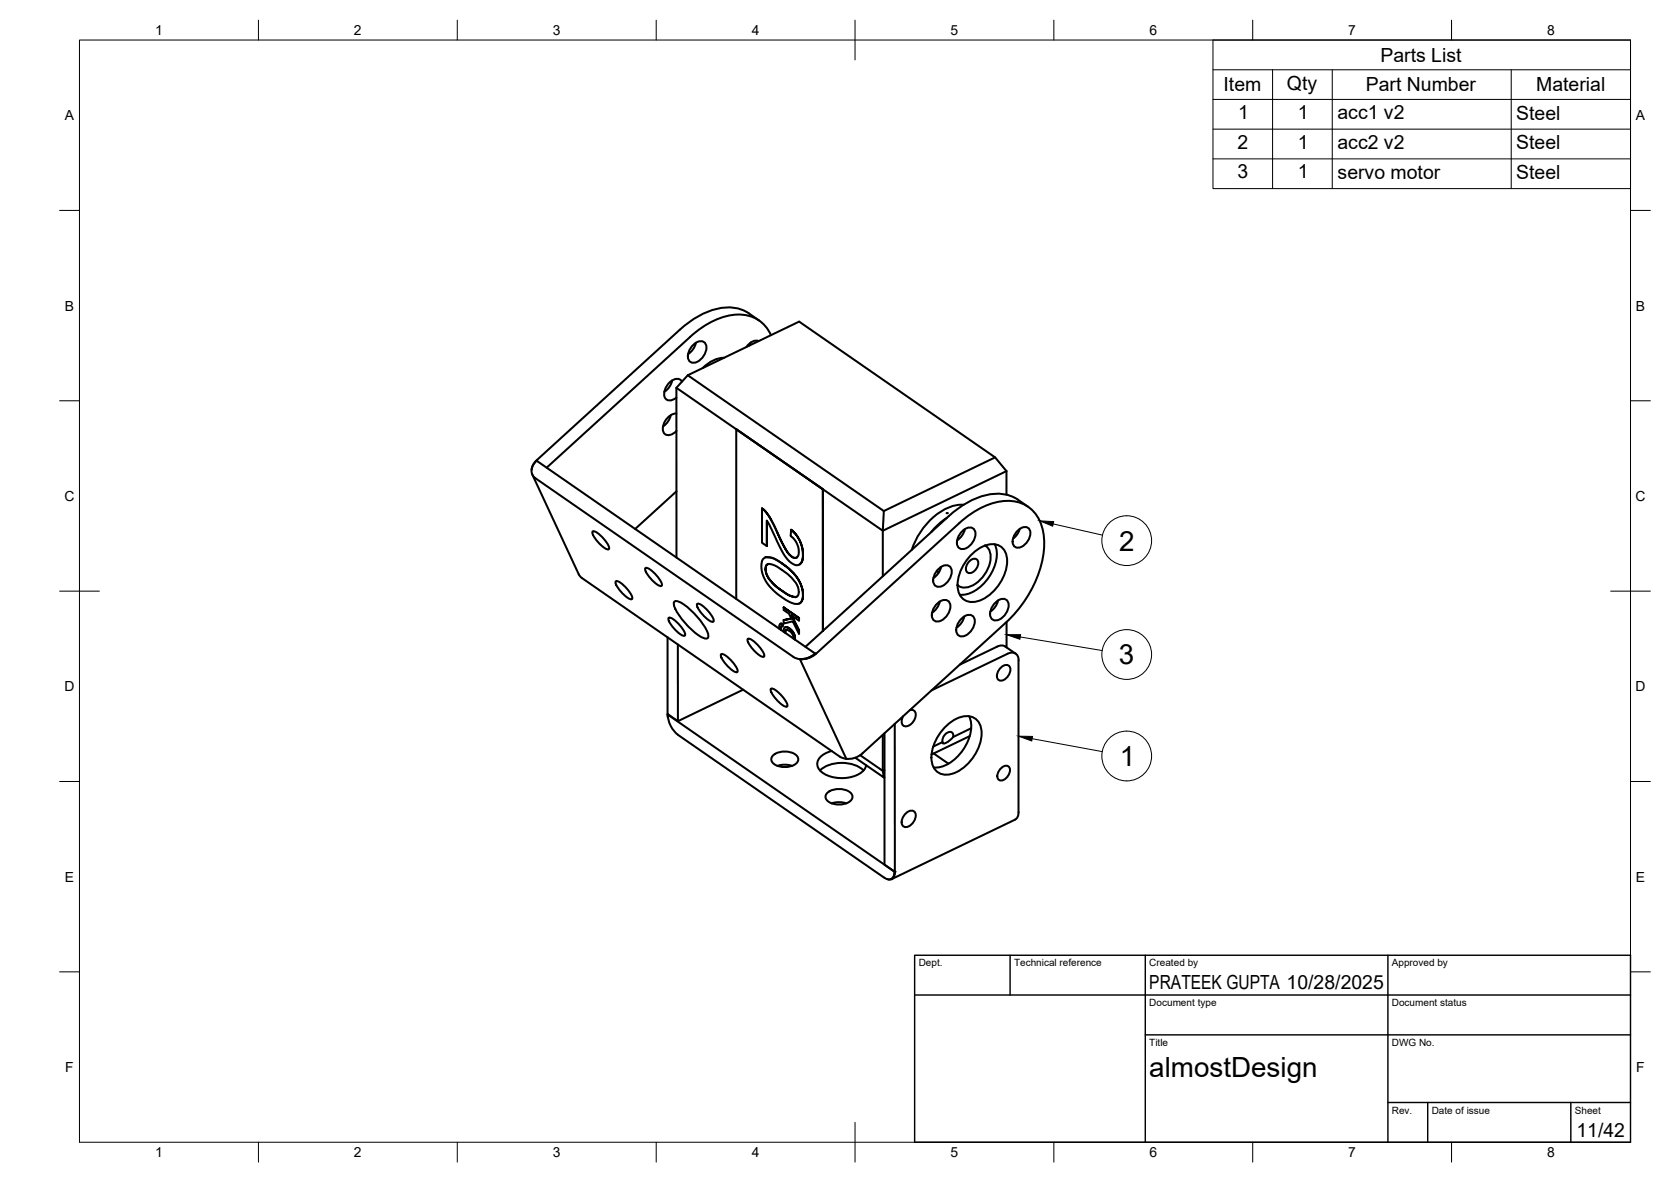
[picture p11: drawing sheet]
<svg xmlns="http://www.w3.org/2000/svg" width="420mm" height="297mm" viewBox="0 0 420 297" stroke-linecap="round" stroke-linejoin="round" font-family="sans-serif">
<!-- layer: Visible -->
<g fill="none" stroke="#000" stroke-width=".51">
<path d="M169 95.6l-.7 1.6-1.2 1.2M170.1 97.5l2.8-3.2 28-13.5 49.3 34.1 2.9 3.5M170.1 97.5l51.9 35.9v11.4M170.1 97.5v42.6M171.5 95.9a1.63 1.63 0 0 0-2.5-.3 4 4 0 0 0-1.9 4.2 1.57 1.57 0 0 0 2.5 .5l.5-.4M172.9 94.3l49.3 34.1-.2 5 31.1-15M174.3 86.7a2.03 2.03 0 0 1 3.1-.3 3.8 3.8 0 0 1-3.1 4.8 1.58 1.58 0 0 1-1.3-2.2l.5-1.2zM175 86.2l-.7 1.5-1.3 1.3M182 89.9a7.9 7.9 0 0 0-5.3 2.6M188.8 86.1l-.3 .7M190.7 85.7a2.73 2.73 0 0 0-3 1.5M190.9 80.5a11.9 11.9 0 0 0-6.9-3.2 18.4 18.4 0 0 0-13.1 5.6l-36 32.8-.9 1.1-.3 1.3"/>
<path d="M193.9 84.2a8.8 8.8 0 0 0-10.3-5 21.1 21.1 0 0 0-10.1 5.5l-36 32.8M133.9 119.3l11.6 25 .8 .9M134.9 115.8l70.1 48.4a4.7 4.7 0 0 1-5.5 .9l-64.9-44.9a2.73 2.73 0 0 1 .3-4.4zM168.7 104.4l-.7 1.5-1.3 1.3M170.1 103.9a3.8 3.8 0 0 0-3.2 4.8 1.77 1.77 0 0 0 2.7 0l.5-.4M250.2 114.9l-28 13.5M253.1 118.4v5.9M149.1 133.5a6.2 6.2 0 0 1 3.6 3.2 1.17 1.17 0 0 1 .3 1.4 6.2 6.2 0 0 1-3.6-3.2 1.17 1.17 0 0 1-.3-1.4zM170.1 123.5l-10.4 9.4M191.6 127.8l.9 .8zM191.6 127.8v8.6l1.2 .8v-6.3M192.5 128.6l1.3 2z"/>
<path d="M192.8 137.2v-6.4l3.8 7.7 1.2 1.9 .9 .9 1 .6 .8 .1 .6-.2M193.8 130.6l3.8 7.5zM197.6 138.1l1.5 1.8zM198.9 133.1l1.2 1.1 1 1.7-1.1-1.7zM198.9 133.1l-.1 1.6 1.2 1.2 .7 1.5 .2 1-.2 1.2a.9 .9 0 0 1-1.4 .4l-.2-.1M201.1 135.9l.6 1.5 .2 2-.2-1.7zM201.9 139.4l-.1 1.4-.7 1 .6-.9zM206.9 123l-21.8-15.1v42.6M238.1 130.2l-2.4 1.8-1.6 1.7M241.9 133.5a2.03 2.03 0 0 1 3.1-.3 3.8 3.8 0 0 1-3.1 4.8 1.58 1.58 0 0 1-1.2-2.2l.4-1.2zM242.1 133.3l.4 .2M242.3 126.8a12.5 12.5 0 0 0-9.7 5.3l-2.2 3.4-1.1 2.7"/>
<path d="M242.6 133l-.7 1.6-1.2 1.2M244.4 139.3a7.2 7.2 0 0 1 6.3-2.4 4.2 4.2 0 0 1 2.5 5.1 11.2 11.2 0 0 1-8.2 9.3 3.7 3.7 0 0 1-4.2-4.3 11.6 11.6 0 0 1 3.6-7.7zM247.9 137.2l-.2-.1a4.1 4.1 0 0 1 1 5.1 7.9 7.9 0 0 1-6.2 5.5l-1.2-.3-.5-.3M250.1 136.8a8.7 8.7 0 0 1-1.5 8.3 8.7 8.7 0 0 1-7.3 4.4M255.9 133.4a1.97 1.97 0 0 1 2.9-.5 3.6 3.6 0 0 1-3.1 4.7 1.77 1.77 0 0 1-.9-2.6zM255.9 125.6l2.6 1.8M255.9 125.6a10.8 10.8 0 0 0-10.7-.3 23.5 23.5 0 0 0-6.6 4.4l-36.1 32.8M256.4 132.9l-.6 1.4-1.1 1M146.3 145.3l64.9 44.8 1.6 .6-11.7-25.1M154.9 146a6.2 6.2 0 0 1 3.7 3.2 1.17 1.17 0 0 1 .3 1.4 6.2 6.2 0 0 1-3.7-3.2 1.17 1.17 0 0 1-.3-1.4zM162.3 142.7a6.2 6.2 0 0 1 3.7 3.2 1.17 1.17 0 0 1 .3 1.4 6.2 6.2 0 0 1-3.7-3.2 1.17 1.17 0 0 1-.3-1.4zM168.2 155.2a6.2 6.2 0 0 1 3.7 3.2 1.17 1.17 0 0 1 .3 1.4 6.2 6.2 0 0 1-3.7-3.2 1.17 1.17 0 0 1-.3-1.4z"/>
<path d="M169.7 151.1a5.3 5.3 0 0 1 3.8 2 15.3 15.3 0 0 1 4.6 6.7l-.3 .6a5.3 5.3 0 0 1-3.7-2 15.3 15.3 0 0 1-4.7-6.7zM175.4 151.7a6.2 6.2 0 0 1 3.6 3.2 1.17 1.17 0 0 1 .3 1.4 6.2 6.2 0 0 1-3.6-3.2 1.17 1.17 0 0 1-.3-1.4zM192.5 143l.2 1.1 .6 1.3-.6-1.1zM192.5 140l1.9 .3 2.3 1.3M193 141.8l-.3 .3-.2 .9 .2-.9a1.21 1.21 0 0 1 1.7-.1l1.2 .5 2.4 1.7 2.1 2.3 .5 .9 .3 1.2-.3 1.1-.6 .4 .3-.1M193.3 145.4l1.6 1.8 1.8 1.3-1.9-1.4zM196.2 156.7l.6 .2M196.3 157.9v.4zM196.4 157.5l-.1 .4zM196.5 157.4h.2M196.7 148.5l1.7 1.1 1.6 .5-1.4-.4zM196.7 141.6l2.9 2.5z"/>
<path d="M196.7 141.6l-2.5-1.4a1.97 1.97 0 0 0-2.4 .4l-.4 1.7 .2 1.4 .6 1.7 .9 1.5 2 2.1 1.6 1.1 1.9 1.2 1.6 .5a1.31 1.31 0 0 0 1.4-.7l-.6 .5M196.8 156.9l-.1 .5zM196.8 156.9a.55 .55 0 0 0-.7-.1 .55 .55 0 0 0-.2 .7v.5M197 152.6l3.9 2.7zM197 155.8l2-.4-1.9 .4M197 152.6v.7l1.4 .9 .6 1.2M197.1 155.8l-.1 .9 2.3-.6 1.6 3.2M197.5 159.1l-.1-.3 .1 .3M197.5 157.6l1 .3-.7-.3-.5 .1-.2 .4v.7M197.7 158.3l-.3 .5 .2-.5h.4l.9 .6 .6 .9v.7M198.5 157.9l.7 .7zM199 154.7l1.9 3.7-1.9-3.8 1.9 1.4"/>
<path d="M199.2 158.6l.5 .9zM199.6 144.1l.9 1.1 .8 1.5zM199.7 159.5l.2 .9zM200.9 155.3v.7zM200.9 158.4v.9v-.9M201.3 146.7l.5 1.6 .1 1.2-.1-1.3-.5-1.5M201.9 149.5l-.1 .9-.2 .7zM206.9 158.5v-35.6v35.6M235.6 143.5l.5 .3M235.6 151.7a2.03 2.03 0 0 1 3.1-.3 3.8 3.8 0 0 1-3.1 4.8 1.58 1.58 0 0 1-1.2-2.2l.4-1.2zM235.9 143a2.03 2.03 0 0 1 3.2-.3 3.8 3.8 0 0 1-3.2 4.8 1.58 1.58 0 0 1-1.2-2.2l.4-1.2zM236.3 151.2l-.7 1.6-1.2 1.2"/>
<path d="M236.6 142.5l-.7 1.5-1.2 1.3M240.7 147.1l.3 .1M241.7 155.5a2.03 2.03 0 0 1 3.2-.4 3.8 3.8 0 0 1-3.2 4.8 1.58 1.58 0 0 1-1.2-2.2l.4-1.2zM242.5 154.9l-.7 1.6-1.3 1.2M243.6 141.2a1.23 1.23 0 0 1 1.3-.8 1.23 1.23 0 0 1 1.1 1.1 2.54 2.54 0 0 1-2.5 2.5 1.59 1.59 0 0 1-.2-2.4zM250.2 151.5a2.03 2.03 0 0 1 3.2-.4 3.8 3.8 0 0 1-3.1 4.8 1.58 1.58 0 0 1-1.3-2.2l.5-1.2zM251 150.9l-.7 1.6-1.3 1.2M252.8 156.6l-36 32.7M252.8 156.5a29.1 29.1 0 0 0 9.8-20.1 10.2 10.2 0 0 0-5.7-9.9 13.2 13.2 0 0 0-11.2 1.6l-3 2.1-1.5 1.3-36 32.8M253.1 156.3v6.4M167.9 160.2v20.1M167.9 179.5a6.9 6.9 0 0 0 2.6 5.1"/>
<path d="M170.4 162l.1 19.2-2.6-1.6 57 39.5-2.5-1.8v-33M181.4 164.4a6.2 6.2 0 0 1 3.6 3.1 1.17 1.17 0 0 1 .4 1.4 6.2 6.2 0 0 1-3.7-3.1 1.17 1.17 0 0 1-.3-1.4zM186.9 173.3l-16.4 7.9M188.1 160.5a6.2 6.2 0 0 1 3.7 3.2 1.17 1.17 0 0 1 .3 1.4 6.2 6.2 0 0 1-3.7-3.2 1.17 1.17 0 0 1-.3-1.4zM193.9 173a6.2 6.2 0 0 1 3.7 3.2 1.17 1.17 0 0 1 .3 1.4 6.2 6.2 0 0 1-3.7-3.2 1.17 1.17 0 0 1-.3-1.4zM199.9 160.7v-.3v.3M205 164.2v.1M205 164.3l-1 .7-1.1 .4-1.8 .2M205.2 164.3l-1.1 .7-1.1 .5-1.9 .1M228.8 178.5a1.2 1.2 0 0 1 1.3 .3 1.2 1.2 0 0 1 .1 1.5 2.8 2.8 0 0 1-2.8 2.2 1.65 1.65 0 0 1-.3-2.5M234.2 173.5l19.1-9.2a1.76 1.76 0 0 1 2-.1 1.76 1.76 0 0 1 .8 1.7v38.7a1.63 1.63 0 0 1-.8 1.3l-31.1 15M243.7 180a8.8 8.8 0 0 1-1.6 8.5 8.8 8.8 0 0 1-7.4 4.4"/>
<path d="M251.5 167.9a1.41 1.41 0 0 1 2.5-.1 2.86 2.86 0 0 1-2.5 3.2 1.39 1.39 0 0 1-.6-2.1zM252.8 162.5l2.6 1.8M252.8 162.5l-.7-.3-1.4 .3-9.4 4.5M170.5 184.7l51.9 35.9a1.54 1.54 0 0 0 1.9 .2 1.54 1.54 0 0 0 .6-1.8M194.4 189.8a4.7 4.7 0 0 1 6.1 .4 1.67 1.67 0 0 1-1.4 2.3 4.6 4.6 0 0 1-5-1.1 1.28 1.28 0 0 1 .3-1.6zM199.2 192.5l-1.9-.3-1.8 .3M208.1 199.2a4.7 4.7 0 0 1 6.1 .4 1.67 1.67 0 0 1-1.5 2.3 4.6 4.6 0 0 1-5-1 1.28 1.28 0 0 1 .4-1.7zM209.1 188.7a4.4 4.4 0 0 0-3.6 2.9 3.4 3.4 0 0 0 3 3.4 9.1 9.1 0 0 0 8.4-1.1l.7-1 .2-.6M215.1 190.4l7.1 5-.2-1.7 .4-.2M216.8 189.3l-1 .8-1.3 .5-1.9 .1M217.1 193.6a8.8 8.8 0 0 0-10.9 0M222 184.7v9l-5.7-3.9"/>
<path d="M222.4 195.3l-.2 .1M225 181.9v37.2M234.8 189.3l3.7 2.6M237 186.5l-2.4 1.1M237.8 184.4a1.03 1.03 0 0 1 1.7-.2 1.03 1.03 0 0 1-.5 1.7l-.7 .6a1.11 1.11 0 0 1-1.3 .2l.1-1.3zM237.8 182.5a7.3 7.3 0 0 1 6.4-2.4 4.2 4.2 0 0 1 2.6 5.2 11.4 11.4 0 0 1-8.3 9.4 3.8 3.8 0 0 1-4.3-4.3 11.7 11.7 0 0 1 3.6-7.9zM243.8 185l-9.6 4.6M244.2 183l-4.6 2.2M251.6 193.2a1.33 1.33 0 0 1 2.3-.2 2.62 2.62 0 0 1-2.5 3.1 1.63 1.63 0 0 1-.2-2.5zM212.8 201.9l-1.8-.3-1.9 .3M224.9 219v.6a1.64 1.64 0 0 1-.8 1.3M225 219.1a1.52 1.52 0 0 1-1.7 1.9"/>
<path d="M227.6 204.6a1.48 1.48 0 0 1 2.6-.2 3 3 0 0 1-2.6 3.4 1.45 1.45 0 0 1-.7-2.2z"/>
</g>
<g fill="#000">
<circle cx="238" cy="129" r=".25"/>
<circle cx="224.9" cy="219.1" r=".25"/>
<circle cx="224.1" cy="220.9" r=".25"/>
</g>
<!-- layer: BORDER -->
<g fill="none" stroke="#000" stroke-width=".25">
<path d="M20 10.1h390v276.9h-390zM65 5.1v5M115 5.1v5M165 5.1v5M215 5.1v10M265 5.1v5M315 5.1v5M365 5.1v5M15 52.9h5M410 52.9h5M15 100.7h5M410 100.7h5"/>
<path d="M15 148.6h10M405 148.6h10M15 196.4h5M410 196.4h5M15 244.2h5M410 244.2h5M65 287v5M115 287v5M165 287v5M215 282.1v9.9M265 287v5M315 287v5"/>
<path d="M365 287v5"/>
</g>
<!-- layer: TITLEBLOCK -->
<path d="M230 240.1h180v46.9h-180zM230 250h180M254 240.1v9.9M288 240.1v46.9M349 240.1v46.9M288 260.1h122M349 277.1h61M359 277.1v9.9M395 277.1v9.9" fill="none" stroke="#000" stroke-width=".36"/>
<!-- layer: Parts Lists -->
<path d="M305 10.1h105v37.3h-105zM305 17.5h105M320 17.5v29.9M335 17.5v29.9M380 17.5v29.9M305 25h105M305 32.5h105M305 39.9h105" fill="none" stroke="#000" stroke-width=".25"/>
<!-- layer: Balloons -->
<g fill="none" stroke="#000" stroke-width=".25">
<circle cx="283.3" cy="135.9" r="6.3"/>
<circle cx="283.3" cy="164.5" r="6.3"/>
<circle cx="283.3" cy="190" r="6.3"/>
</g>
<!-- layer: 0 -->
<path d="M261.4 130.9l3.5 .2-.2 1.1zM253.1 159.5h3.5l-.2 1.1zM256.1 185l3.5 .1-.2 1.1z" fill="#000" stroke="#000" stroke-width=".25"/>
<path d="M264.8 131.7l12.4 2.8M256.5 160.1l20.6 3.4M259.5 185.6l17.6 3.3" fill="none" stroke="#000" stroke-width=".25"/>
<g font-size="7">
<text x="281.4" y="138.4">2</text>
<text x="281.3" y="167">3</text>
<text x="281.6" y="192.5">1</text>
<text x="289" y="270.6">almostDesign</text>
</g>
<g font-size="4.9">
<text x="347.1" y="15.5">Parts List</text>
<text x="307.7" y="23">Item</text>
<text x="323.6" y="22.5">Qty</text>
<text x="343.4" y="23">Part Number</text>
<text x="386.3" y="23">Material</text>
<text x="311.3" y="29.9">1</text>
<text x="326.3" y="29.9">1</text>
<text x="336.3" y="30">acc1 v2</text>
<text x="381.3" y="30">Steel</text>
<text x="311.2" y="37.4">2</text>
<text x="326.3" y="37.4">1</text>
<text x="336.3" y="37.5">acc2 v2</text>
<text x="381.3" y="37.5">Steel</text>
<text x="311.1" y="44.8">3</text>
<text x="326.3" y="44.8">1</text>
<text x="336.3" y="44.9">servo motor</text>
<text x="381.3" y="45">Steel</text>
<text x="289" y="248.5">PRATEEK GUPTA 10/28/2025</text>
<text x="396.4" y="285.7">11/42</text>
</g>
<g font-size="3.5">
<text x="39" y="8.8">1</text>
<text x="89" y="8.8">2</text>
<text x="139" y="8.8">3</text>
<text x="189" y="8.8">4</text>
<text x="239" y="8.8">5</text>
<text x="289" y="8.8">6</text>
<text x="339" y="8.8">7</text>
<text x="389" y="8.8">8</text>
<text x="16.3" y="30.2">A</text>
<text x="411.3" y="30.2">A</text>
<text x="16.3" y="78">B</text>
<text x="411.3" y="78">B</text>
<text x="16.2" y="125.9">C</text>
<text x="411.2" y="125.9">C</text>
<text x="16.2" y="173.7">D</text>
<text x="411.2" y="173.7">D</text>
<text x="16.3" y="221.6">E</text>
<text x="411.3" y="221.6">E</text>
<text x="16.4" y="269.4">F</text>
<text x="411.4" y="269.4">F</text>
<text x="39" y="290.8">1</text>
<text x="89" y="290.8">2</text>
<text x="139" y="290.8">3</text>
<text x="189" y="290.8">4</text>
<text x="239" y="290.8">5</text>
<text x="289" y="290.8">6</text>
<text x="339" y="290.8">7</text>
<text x="389" y="290.8">8</text>
</g>
<g font-size="2.5">
<text x="231" y="242.9">Dept.</text>
<text x="255" y="242.9">Technical reference</text>
<text x="289" y="242.9">Created by</text>
<text x="350" y="242.9">Approved by</text>
<text x="289" y="252.8">Document type</text>
<text x="350" y="252.8">Document status</text>
<text x="289" y="262.9">Title</text>
<text x="350" y="262.9">DWG No.</text>
<text x="350" y="279.9">Rev.</text>
<text x="360" y="279.9">Date of issue</text>
<text x="396" y="279.9">Sheet</text>
</g>
</svg>
